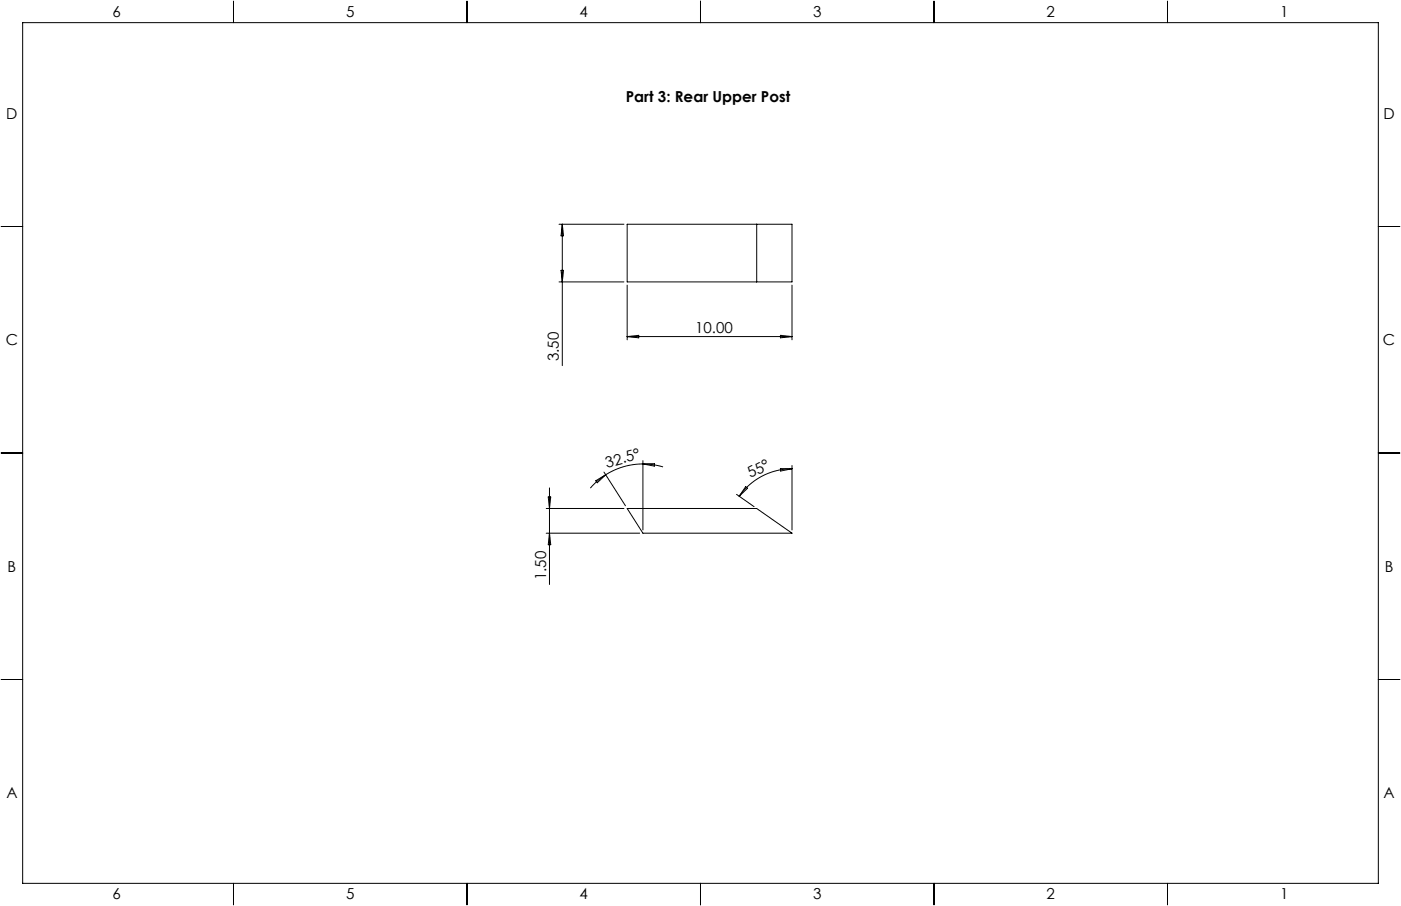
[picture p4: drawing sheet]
<svg xmlns="http://www.w3.org/2000/svg" width="432mm" height="279mm" viewBox="0 0 432 279" stroke-linecap="round" stroke-linejoin="round" font-family="sans-serif">
<g fill="none" stroke="#000" stroke-width=".31">
<path d="M7 7h417.8v265.4h-417.8zM72 .4v6.6M143.9 .4v6.6M215.9 .4v6.6M287.9 .4v6.6M359.8 .4v6.6M.4 69.8h6.6M172.3 69.2h20M173.3 69.2v43.6M173.3 69.2l.4 3.5h-.8zM193.3 69.2h50.8v17.7h-50.8zM233.2 69.2v17.7"/>
<path d="M424.8 69.8h6.6M172.3 86.9h20M172.9 83.4h.8l-.4 3.5zM193.3 87.9v16.9M244.1 87.9v16.9M193.3 103.8h50.8M193.3 103.8l3.6-.4v.8zM240.5 103.4l3.6 .4-3.6 .4zM.4 139.7h6.6M424.8 139.7h6.6M168.4 156.8h23.9M169 153.3h.7l-.3 3.5z"/>
<path d="M169.4 150.5v29.7M183.6 148.3l3.1-1.9-2.6 2.5zM186.1 145.6l6.7 10.4M186.7 146.4l-2.3 1.7-2.5 2.4M193.3 156.8h39.9l10.9 7.6h-45.9zM198.2 143.1a21.4 21.4 0 0 0-11.5 3.3M198.2 143.1l2.7 .2 3.5 .7M198.2 142.1v21.3M198.2 143.1l3.5-.1v.7zM227 152.5l5.4 3.7M229.8 150.1l.6 .5-2.6 2.4zM240.5 144.5l3.6 .1-3.5 .7z"/>
<path d="M244.1 144.6a19.9 19.9 0 0 0-16.3 8.4M244.1 143.6v19.8M168.4 164.4h28.8M169.4 164.4l.3 3.6h-.7zM.4 209.5h6.6M424.8 209.5h6.6M72 272.4v6.6M143.9 272.4v6.6M215.9 272.4v6.6M287.9 272.4v6.6M359.8 272.4v6.6"/>
</g>
<g font-size="4.7">
<text x="34.7" y="5.4">6</text>
<text x="106.7" y="5.4">5</text>
<text x="178.6" y="5.4">4</text>
<text x="250.6" y="5.4">3</text>
<text x="322.5" y="5.4">2</text>
<text x="394.5" y="5.4">1</text>
<text x="192.9" y="31.4">Part 3: Rear Upper Post</text>
<text x="1.9" y="36.6">D</text>
<text x="426.4" y="36.6">D</text>
<text x="1.8" y="106.4">C</text>
<text x="214.2" y="102.8">10.00</text>
<text x="426.2" y="106.4">C</text>
<text x="172.3" y="111.5" transform="rotate(-90 172.3 111.5)">3.50</text>
<text x="187.1" y="144.2" transform="rotate(-15 187.1 144.2)">32.5°</text>
<text x="231.3" y="147.5" transform="rotate(-28 231.3 147.5)">55°</text>
<text x="2.3" y="176.3">B</text>
<text x="168.3" y="179" transform="rotate(-90 168.3 179)">1.50</text>
<text x="426.8" y="176.3">B</text>
<text x="2" y="246.1">A</text>
<text x="426.4" y="246.1">A</text>
<text x="34.7" y="277.4">6</text>
<text x="106.7" y="277.4">5</text>
<text x="178.6" y="277.4">4</text>
<text x="250.6" y="277.4">3</text>
<text x="322.5" y="277.4">2</text>
<text x="394.5" y="277.4">1</text>
</g>
</svg>
